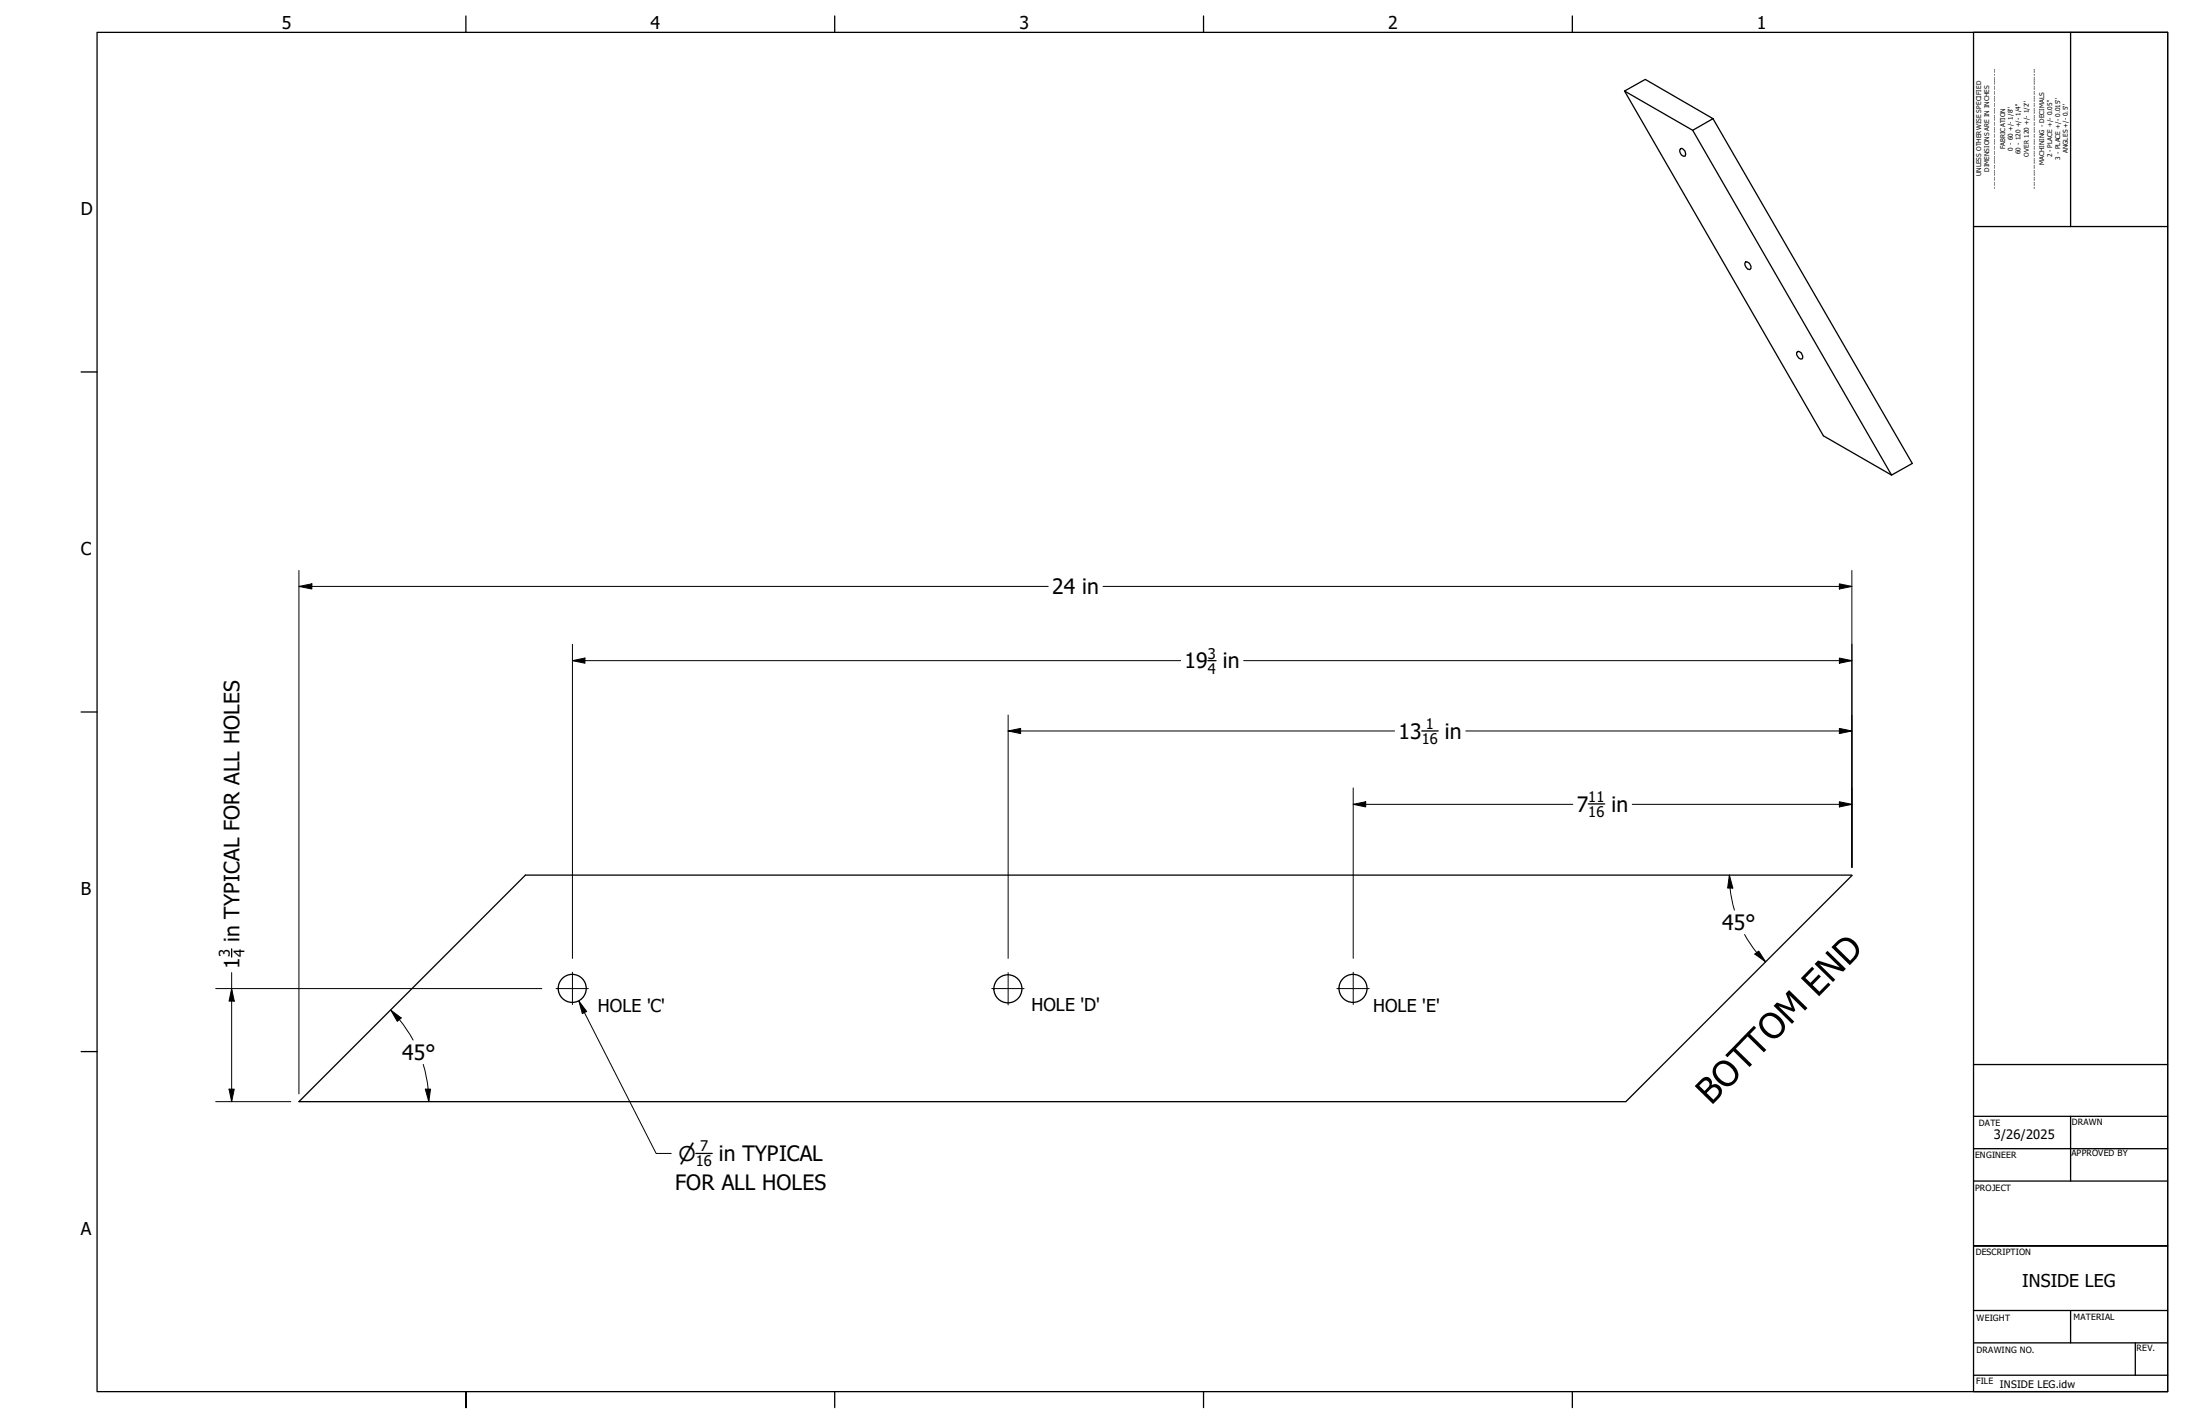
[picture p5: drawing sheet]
<svg xmlns="http://www.w3.org/2000/svg" width="432mm" height="279mm" viewBox="0 0 432 279" stroke-linecap="round" stroke-linejoin="round" font-family="sans-serif">
<!-- layer: Visible (ANSI) -->
<g fill="none" stroke="#000" stroke-width=".25">
<path d="M318.9 17.9l4-2.3 13.3 7.7-4 2.3zM318.9 17.9l39 67.6 13.4 7.7M329.9 29.1a1.02 1.02 0 0 1 .8 1.5 .97 .97 0 0 1-.8-1.4zM336.2 23.3l39.1 67.6-4 2.3-39.1-67.6M342.6 51.4a.97 .97 0 0 1 .9 1.4 .97 .97 0 0 1-.9-1.4zM352.8 69a.92 .92 0 0 1 .9 1.4 .92 .92 0 0 1-1.1-1.2zM103.1 171.7l260.4 .1-44.4 44.4h-260.4z"/>
<circle cx="112.3" cy="193.9" r="2.75"/>
<circle cx="197.8" cy="194" r="2.75"/>
<circle cx="265.6" cy="193.9" r="2.75"/>
</g>
<!-- layer: Title (ANSI) -->
<g fill="none" stroke="#000" stroke-width=".25">
<path d="M387.4 6.4h38v266.7h-38zM406.4 6.3v38.1M387.3 44.4h38.1M387.3 208.9h38.1M387.3 219h38.1M406.4 219v12.7M387.3 225.4h38.1M387.3 231.7h38.1M387.3 257.1h38.1M406.4 257.1v6.4M425.4 244.4h-38h38M387.3 263.5h38.1"/>
<path d="M387.3 269.8h38.1M419.1 263.5v6.3"/>
</g>
<!-- layer: Border (ANSI) -->
<path d="M19.1 6.3h406.3v266.7h-406.3zM91.4 3.1v3.3M163.8 3.1v3.3M236.2 3.1v3.3M308.6 3.1v3.3M15.9 73h3.1M15.9 139.7h3.1M15.9 206.3h3.1M91.4 276.2v-3.2v3.2M163.8 273v3.2M236.2 273v3.2M308.6 273v3.2" fill="none" stroke="#000" stroke-width=".25"/>
<!-- layer: Dimension (ANSI) -->
<g fill="none" stroke="#000" stroke-width=".2">
<path d="M58.7 115.1l2.5-.5v1zM58.7 115.1h147M58.7 111.9v102.7M216.5 115.1h147M361 114.6l2.5 .5-2.5 .5zM363.5 111.9v58.3M112.4 129.6l2.4-.5v1zM112.4 129.6h119.3M112.4 126.4v61.6M244.1 129.6h119.4M361 129.1l2.5 .5-2.5 .5zM197.9 140.3v47.7"/>
<path d="M197.9 143.4l2.4-.5v1zM197.9 143.4h75.8M265.6 154.6v33.4M265.6 157.8l2.5-.5v1zM265.6 157.8h43.1M287.7 143.4h75.8M320.4 157.8h43.1M361 157.3l2.5 .5-2.5 .5zM361 142.9l2.5 .5-2.5 .5zM339.4 171.7l.2 2.5M339.4 171.7l.7 2.5h-1zM339.6 174.2l.2 1.9 .6 2.5"/>
<path d="M42.3 194h64M45.5 190.8v25.4M45.5 194l.5 2.4h-1zM76.7 198.2l2 1.5-.7 .7zM76.7 198.2l1.6 1.9M113.6 196.4l1.5 2.1-.8 .4zM113.6 196.4l15.2 29.9h2.9M342.4 183.4l2.4 3.5M344.4 187.2l.8-.6 1.3 2.1zM344.8 186.9l1.7 1.8M42.3 216.2h14.8M45 213.7h1l-.5 2.5z"/>
<path d="M78.4 200.1l1.2 1.6 1.5 2.4M83.1 208.8l.5 2.1 .4 2.8M83.5 213.7h1l-.3 2.5zM84 213.7l.2 2.5"/>
</g>
<g fill="#000">
<path d="M58.7 115.1l2.5-.5v1z" fill-rule="evenodd"/>
<path d="M361 114.6l2.5 .5-2.5 .5z" fill-rule="evenodd"/>
<path d="M112.4 129.6l2.4-.5v1z" fill-rule="evenodd"/>
<path d="M361 129.1l2.5 .5-2.5 .5z" fill-rule="evenodd"/>
<path d="M197.9 143.4l2.4-.5v1z" fill-rule="evenodd"/>
<path d="M265.6 157.8l2.5-.5v1z" fill-rule="evenodd"/>
<path d="M361 157.3l2.5 .5-2.5 .5z" fill-rule="evenodd"/>
<path d="M361 142.9l2.5 .5-2.5 .5z" fill-rule="evenodd"/>
<path d="M339.4 171.7l.7 2.5h-1z" fill-rule="evenodd"/>
<path d="M45.5 194l.5 2.4h-1z" fill-rule="evenodd"/>
<path d="M76.7 198.2l2 1.5-.7 .7z" fill-rule="evenodd"/>
<path d="M113.6 196.4l1.5 2.1-.8 .4z" fill-rule="evenodd"/>
<path d="M344.4 187.2l.8-.6 1.3 2.1z" fill-rule="evenodd"/>
<path d="M45 213.7h1l-.5 2.5z" fill-rule="evenodd"/>
<path d="M83.5 213.7h1l-.3 2.5z" fill-rule="evenodd"/>
</g>
<path d="M237.1 129.6h1.6M279.1 143.4h3.2M311.7 157.7h3.3M45.5 186.2v1.6M136.6 226.3h3.2" fill="none" stroke="#000" stroke-width=".25"/>
<!-- layer: Center Mark (ANSI) -->
<path d="M109.1 194h6.4M112.4 190.8v6.3M194.6 194h6.4M197.9 190.8v6.4M262.4 194h6.3M265.6 190.8v6.3" fill="none" stroke="#000" stroke-width=".2"/>
<text font-size="6.9" x="335.9" y="217" transform="rotate(-46 335.9 217)">BOTTOM END</text>
<g font-size="4.1">
<text x="206.5" y="116.6">24 in</text>
<text x="232.5" y="131.1">19</text>
<text x="240" y="131.1">in</text>
<text x="274.5" y="144.9">13</text>
<text x="283.5" y="144.9">in</text>
<text x="309.5" y="159.3">7</text>
<text x="316.3" y="159.3">in</text>
<text x="47" y="184.8" transform="rotate(-90 47 184.8)">in TYPICAL FOR ALL HOLES</text>
<text x="338" y="182.5">45°</text>
<text x="47" y="190.1" transform="rotate(-90 47 190.1)">1</text>
<text x="78.9" y="207.9">45°</text>
<text x="141.1" y="227.8">in TYPICAL</text>
<text x="132.5" y="233.5">FOR ALL HOLES</text>
</g>
<text font-size="4" x="133.2" y="227.8">⌀</text>
<g font-size="3.5">
<text x="55.3" y="5.7">5</text>
<text x="127.7" y="5.7">4</text>
<text x="200.1" y="5.8">3</text>
<text x="272.5" y="5.8">2</text>
<text x="344.8" y="5.8">1</text>
<text x="15.8" y="42.2">D</text>
<text x="15.8" y="109">C</text>
<text x="15.8" y="175.6">B</text>
<text x="117.3" y="198.6">HOLE 'C'</text>
<text x="202.4" y="198.4">HOLE 'D'</text>
<text x="269.5" y="198.5">HOLE 'E'</text>
<text x="15.8" y="242.2">A</text>
<text x="396.9" y="252.6">INSIDE LEG</text>
</g>
<g font-size="2.9">
<text x="237.1" y="129.3">3</text>
<text x="237.1" y="132.2">4</text>
<text x="279.8" y="143">1</text>
<text x="279.1" y="146">16</text>
<text x="311.7" y="157.4">11</text>
<text x="311.7" y="160.3">16</text>
<text x="45.1" y="187.8" transform="rotate(-90 45.1 187.8)">3</text>
<text x="48" y="187.8" transform="rotate(-90 48 187.8)">4</text>
<text x="137.4" y="225.9">7</text>
<text x="136.6" y="228.8">16</text>
</g>
<text font-size="2.5" x="391.3" y="223.5">3/26/2025</text>
<text font-size="2" x="392.5" y="272.3">INSIDE LEG.idw</text>
<g font-size="1.7">
<text x="388.4" y="221">DATE</text>
<text x="406.7" y="220.7">DRAWN</text>
<text x="387.7" y="227.2">ENGINEER</text>
<text x="406.6" y="226.9">APPROVED BY</text>
<text x="387.7" y="233.6">PROJECT</text>
<text x="387.8" y="246.2">DESCRIPTION</text>
<text x="387.9" y="259.2">WEIGHT</text>
<text x="407" y="258.9">MATERIAL</text>
<text x="387.9" y="265.4">DRAWING NO.</text>
<text x="419.4" y="265.1">REV.</text>
<text x="387.9" y="271.6">FILE</text>
</g>
<g font-size="1.3">
<text x="393.5" y="29.3" transform="rotate(-90 393.5 29.3)">FABRICATION</text>
<text x="395.1" y="29.5" transform="rotate(-90 395.1 29.5)">0 - 60 +/- 1/8''</text>
<text x="388.9" y="34.5" transform="rotate(-90 388.9 34.5)">UNLESS OTHERWISE SPECIFIED</text>
<text x="390.4" y="33.7" transform="rotate(-90 390.4 33.7)">DIMENSIONS ARE IN INCHES</text>
<text x="396.6" y="30.2" transform="rotate(-90 396.6 30.2)">60 - 120 +/- 1/4''</text>
<text x="398.2" y="30.7" transform="rotate(-90 398.2 30.7)">OVER 120 +/- 1/2''</text>
<text x="401.2" y="32.3" transform="rotate(-90 401.2 32.3)">MACHINING - DECIMALS</text>
<text x="402.8" y="30.9" transform="rotate(-90 402.8 30.9)">2 - PLACE +/- 0.05''</text>
<text x="404.4" y="31.3" transform="rotate(-90 404.4 31.3)">3 - PLACE +/- 0.015''</text>
<text x="405.9" y="30.1" transform="rotate(-90 405.9 30.1)">ANGLES +/- 0.5''</text>
<text x="391.9" y="37" transform="rotate(-90 391.9 37)">--------------------------------------------------</text>
<text x="399.7" y="37" transform="rotate(-90 399.7 37)">--------------------------------------------------</text>
</g>
</svg>
